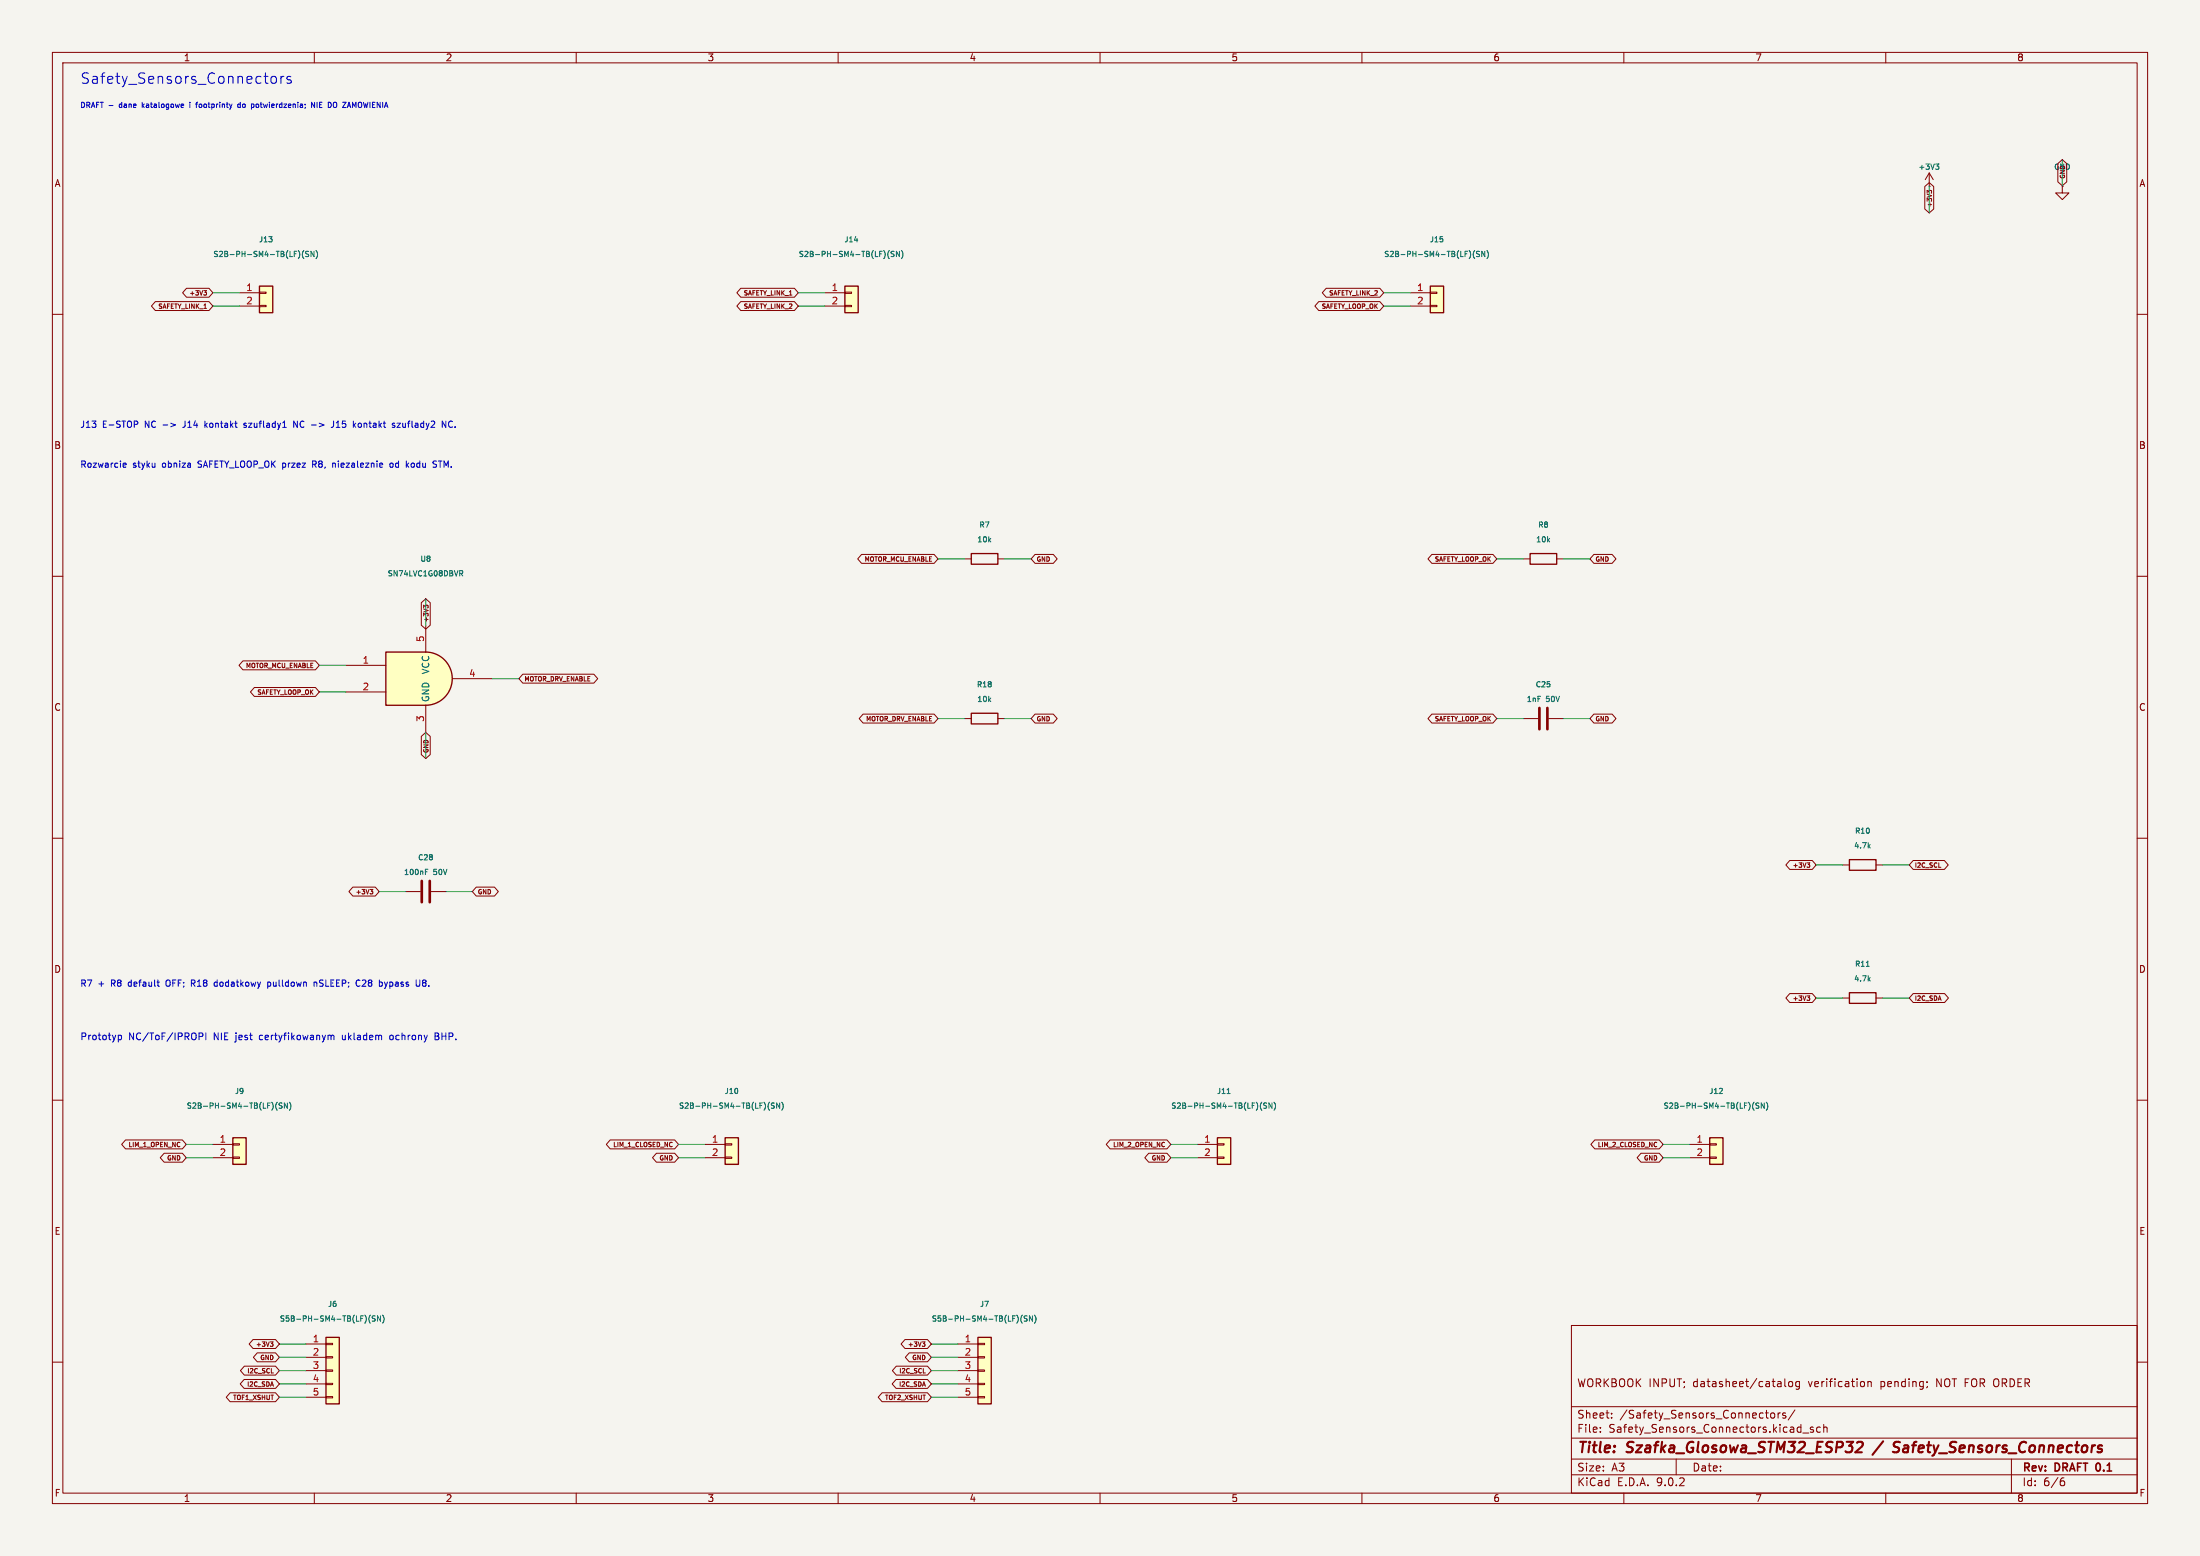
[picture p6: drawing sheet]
(kicad_sch
 (version 20250114)
 (generator eeschema)
 (generator_version "9.0")
 (paper "A3")
 (title_block (title "Szafka_Glosowa_STM32_ESP32 / Safety_Sensors_Connectors") (rev "DRAFT 0.1") (comment 1 "WORKBOOK INPUT; datasheet/catalog verification pending; NOT FOR ORDER"))
 (lib_symbols (symbol "Szafka:+3V3" (power) (pin_numbers (hide yes)) (pin_names (offset 0) (hide yes)) (exclude_from_sim no) (in_bom yes) (on_board yes) (property "Reference" "#PWR" (at 0 -3.81 0) (effects (font (size 1.27 1.27)) (hide yes))) (property "Value" "+3V3" (at 0 3.556 0) (effects (font (size 1.27 1.27)))) (property "Footprint" "" (at 0 0 0) (effects (font (size 1.27 1.27)) (hide yes))) (property "Datasheet" "" (at 0 0 0) (effects (font (size 1.27 1.27)) (hide yes))) (property "Description" "Power symbol creates a global label with name \"+3V3\"" (at 0 0 0) (effects (font (size 1.27 1.27)) (hide yes))) (property "ki_keywords" "global power" (at 0 0 0) (effects (font (size 1.27 1.27)) (hide yes))) (symbol "+3V3_0_1" (polyline (pts (xy -0.762 1.27) (xy 0 2.54)) (stroke (width 0) (type default)) (fill (type none))) (polyline (pts (xy 0 2.54) (xy 0.762 1.27)) (stroke (width 0) (type default)) (fill (type none))) (polyline (pts (xy 0 0) (xy 0 2.54)) (stroke (width 0) (type default)) (fill (type none)))) (symbol "+3V3_1_1" (pin power_in line (at 0 0 90) (length 0) (name "~" (effects (font (size 1.27 1.27)))) (number "1" (effects (font (size 1.27 1.27)))))) (embedded_fonts no)) (symbol "Szafka:74LVC1G08" (exclude_from_sim no) (in_bom yes) (on_board yes) (property "Reference" "U" (at -5.08 7.62 0) (effects (font (size 1.27 1.27)))) (property "Value" "74LVC1G08" (at 7.62 -7.62 0) (effects (font (size 1.27 1.27)))) (property "Footprint" "" (at 0 0 0) (effects (font (size 1.27 1.27)) (hide yes))) (property "Datasheet" "https://www.ti.com/lit/ds/symlink/sn74lvc1g08.pdf" (at 0 0 0) (effects (font (size 1.27 1.27)) (hide yes))) (property "Description" "Single AND Gate, Low-Voltage CMOS" (at 0 0 0) (effects (font (size 1.27 1.27)) (hide yes))) (property "ki_keywords" "Single Gate AND LVC CMOS" (at 0 0 0) (effects (font (size 1.27 1.27)) (hide yes))) (property "ki_fp_filters" "SOT?23* Texas?R-PDSO-G5?DCK* Texas?R-PDSO-N5?DRL* Texas?X2SON*0.8x0.8mm*P0.48mm*" (at 0 0 0) (effects (font (size 1.27 1.27)) (hide yes))) (symbol "74LVC1G08_0_1" (arc (start 0 5.08) (mid 5.0579 0) (end 0 -5.08) (stroke (width 0.254) (type default)) (fill (type background))) (polyline (pts (xy 0 -5.08) (xy -7.62 -5.08) (xy -7.62 5.08) (xy 0 5.08)) (stroke (width 0.254) (type default)) (fill (type background)))) (symbol "74LVC1G08_1_1" (pin input line (at -15.24 2.54 0) (length 7.62) (name "~" (effects (font (size 1.27 1.27)))) (number "1" (effects (font (size 1.27 1.27))))) (pin input line (at -15.24 -2.54 0) (length 7.62) (name "~" (effects (font (size 1.27 1.27)))) (number "2" (effects (font (size 1.27 1.27))))) (pin power_in line (at 0 10.16 270) (length 5.08) (name "VCC" (effects (font (size 1.27 1.27)))) (number "5" (effects (font (size 1.27 1.27))))) (pin power_in line (at 0 -10.16 90) (length 5.08) (name "GND" (effects (font (size 1.27 1.27)))) (number "3" (effects (font (size 1.27 1.27))))) (pin output line (at 12.7 0 180) (length 7.62) (name "~" (effects (font (size 1.27 1.27)))) (number "4" (effects (font (size 1.27 1.27)))))) (embedded_fonts no)) (symbol "Szafka:C" (pin_numbers (hide yes)) (pin_names (offset 0.254)) (exclude_from_sim no) (in_bom yes) (on_board yes) (property "Reference" "C" (at 0.635 2.54 0) (effects (font (size 1.27 1.27)) (justify left))) (property "Value" "C" (at 0.635 -2.54 0) (effects (font (size 1.27 1.27)) (justify left))) (property "Footprint" "" (at 0.9652 -3.81 0) (effects (font (size 1.27 1.27)) (hide yes))) (property "Datasheet" "~" (at 0 0 0) (effects (font (size 1.27 1.27)) (hide yes))) (property "Description" "Unpolarized capacitor" (at 0 0 0) (effects (font (size 1.27 1.27)) (hide yes))) (property "ki_keywords" "cap capacitor" (at 0 0 0) (effects (font (size 1.27 1.27)) (hide yes))) (property "ki_fp_filters" "C_*" (at 0 0 0) (effects (font (size 1.27 1.27)) (hide yes))) (symbol "C_0_1" (polyline (pts (xy -2.032 0.762) (xy 2.032 0.762)) (stroke (width 0.508) (type default)) (fill (type none))) (polyline (pts (xy -2.032 -0.762) (xy 2.032 -0.762)) (stroke (width 0.508) (type default)) (fill (type none)))) (symbol "C_1_1" (pin passive line (at 0 3.81 270) (length 2.794) (name "~" (effects (font (size 1.27 1.27)))) (number "1" (effects (font (size 1.27 1.27))))) (pin passive line (at 0 -3.81 90) (length 2.794) (name "~" (effects (font (size 1.27 1.27)))) (number "2" (effects (font (size 1.27 1.27)))))) (embedded_fonts no)) (symbol "Szafka:Conn_01x02" (pin_names (offset 1.016) (hide yes)) (exclude_from_sim no) (in_bom yes) (on_board yes) (property "Reference" "J" (at 0 2.54 0) (effects (font (size 1.27 1.27)))) (property "Value" "Conn_01x02" (at 0 -5.08 0) (effects (font (size 1.27 1.27)))) (property "Footprint" "" (at 0 0 0) (effects (font (size 1.27 1.27)) (hide yes))) (property "Datasheet" "~" (at 0 0 0) (effects (font (size 1.27 1.27)) (hide yes))) (property "Description" "Generic connector, single row, 01x02, script generated (kicad-library-utils/schlib/autogen/connector/)" (at 0 0 0) (effects (font (size 1.27 1.27)) (hide yes))) (property "ki_keywords" "connector" (at 0 0 0) (effects (font (size 1.27 1.27)) (hide yes))) (property "ki_fp_filters" "Connector*:*_1x??_*" (at 0 0 0) (effects (font (size 1.27 1.27)) (hide yes))) (symbol "Conn_01x02_1_1" (rectangle (start -1.27 1.27) (end 1.27 -3.81) (stroke (width 0.254) (type default)) (fill (type background))) (rectangle (start -1.27 0.127) (end 0 -0.127) (stroke (width 0.1524) (type default)) (fill (type none))) (rectangle (start -1.27 -2.413) (end 0 -2.667) (stroke (width 0.1524) (type default)) (fill (type none))) (pin passive line (at -5.08 0 0) (length 3.81) (name "Pin_1" (effects (font (size 1.27 1.27)))) (number "1" (effects (font (size 1.27 1.27))))) (pin passive line (at -5.08 -2.54 0) (length 3.81) (name "Pin_2" (effects (font (size 1.27 1.27)))) (number "2" (effects (font (size 1.27 1.27)))))) (embedded_fonts no)) (symbol "Szafka:Conn_01x05" (pin_names (offset 1.016) (hide yes)) (exclude_from_sim no) (in_bom yes) (on_board yes) (property "Reference" "J" (at 0 7.62 0) (effects (font (size 1.27 1.27)))) (property "Value" "Conn_01x05" (at 0 -7.62 0) (effects (font (size 1.27 1.27)))) (property "Footprint" "" (at 0 0 0) (effects (font (size 1.27 1.27)) (hide yes))) (property "Datasheet" "~" (at 0 0 0) (effects (font (size 1.27 1.27)) (hide yes))) (property "Description" "Generic connector, single row, 01x05, script generated (kicad-library-utils/schlib/autogen/connector/)" (at 0 0 0) (effects (font (size 1.27 1.27)) (hide yes))) (property "ki_keywords" "connector" (at 0 0 0) (effects (font (size 1.27 1.27)) (hide yes))) (property "ki_fp_filters" "Connector*:*_1x??_*" (at 0 0 0) (effects (font (size 1.27 1.27)) (hide yes))) (symbol "Conn_01x05_1_1" (rectangle (start -1.27 6.35) (end 1.27 -6.35) (stroke (width 0.254) (type default)) (fill (type background))) (rectangle (start -1.27 5.207) (end 0 4.953) (stroke (width 0.1524) (type default)) (fill (type none))) (rectangle (start -1.27 2.667) (end 0 2.413) (stroke (width 0.1524) (type default)) (fill (type none))) (rectangle (start -1.27 0.127) (end 0 -0.127) (stroke (width 0.1524) (type default)) (fill (type none))) (rectangle (start -1.27 -2.413) (end 0 -2.667) (stroke (width 0.1524) (type default)) (fill (type none))) (rectangle (start -1.27 -4.953) (end 0 -5.207) (stroke (width 0.1524) (type default)) (fill (type none))) (pin passive line (at -5.08 5.08 0) (length 3.81) (name "Pin_1" (effects (font (size 1.27 1.27)))) (number "1" (effects (font (size 1.27 1.27))))) (pin passive line (at -5.08 2.54 0) (length 3.81) (name "Pin_2" (effects (font (size 1.27 1.27)))) (number "2" (effects (font (size 1.27 1.27))))) (pin passive line (at -5.08 0 0) (length 3.81) (name "Pin_3" (effects (font (size 1.27 1.27)))) (number "3" (effects (font (size 1.27 1.27))))) (pin passive line (at -5.08 -2.54 0) (length 3.81) (name "Pin_4" (effects (font (size 1.27 1.27)))) (number "4" (effects (font (size 1.27 1.27))))) (pin passive line (at -5.08 -5.08 0) (length 3.81) (name "Pin_5" (effects (font (size 1.27 1.27)))) (number "5" (effects (font (size 1.27 1.27)))))) (embedded_fonts no)) (symbol "Szafka:GND" (power) (pin_numbers (hide yes)) (pin_names (offset 0) (hide yes)) (exclude_from_sim no) (in_bom yes) (on_board yes) (property "Reference" "#PWR" (at 0 -6.35 0) (effects (font (size 1.27 1.27)) (hide yes))) (property "Value" "GND" (at 0 -3.81 0) (effects (font (size 1.27 1.27)))) (property "Footprint" "" (at 0 0 0) (effects (font (size 1.27 1.27)) (hide yes))) (property "Datasheet" "" (at 0 0 0) (effects (font (size 1.27 1.27)) (hide yes))) (property "Description" "Power symbol creates a global label with name \"GND\" , ground" (at 0 0 0) (effects (font (size 1.27 1.27)) (hide yes))) (property "ki_keywords" "global power" (at 0 0 0) (effects (font (size 1.27 1.27)) (hide yes))) (symbol "GND_0_1" (polyline (pts (xy 0 0) (xy 0 -1.27) (xy 1.27 -1.27) (xy 0 -2.54) (xy -1.27 -1.27) (xy 0 -1.27)) (stroke (width 0) (type default)) (fill (type none)))) (symbol "GND_1_1" (pin power_in line (at 0 0 270) (length 0) (name "~" (effects (font (size 1.27 1.27)))) (number "1" (effects (font (size 1.27 1.27)))))) (embedded_fonts no)) (symbol "Szafka:R" (pin_numbers (hide yes)) (pin_names (offset 0)) (exclude_from_sim no) (in_bom yes) (on_board yes) (property "Reference" "R" (at 2.032 0 90) (effects (font (size 1.27 1.27)))) (property "Value" "R" (at 0 0 90) (effects (font (size 1.27 1.27)))) (property "Footprint" "" (at -1.778 0 90) (effects (font (size 1.27 1.27)) (hide yes))) (property "Datasheet" "~" (at 0 0 0) (effects (font (size 1.27 1.27)) (hide yes))) (property "Description" "Resistor" (at 0 0 0) (effects (font (size 1.27 1.27)) (hide yes))) (property "ki_keywords" "R res resistor" (at 0 0 0) (effects (font (size 1.27 1.27)) (hide yes))) (property "ki_fp_filters" "R_*" (at 0 0 0) (effects (font (size 1.27 1.27)) (hide yes))) (symbol "R_0_1" (rectangle (start -1.016 -2.54) (end 1.016 2.54) (stroke (width 0.254) (type default)) (fill (type none)))) (symbol "R_1_1" (pin passive line (at 0 3.81 270) (length 1.27) (name "~" (effects (font (size 1.27 1.27)))) (number "1" (effects (font (size 1.27 1.27))))) (pin passive line (at 0 -3.81 90) (length 1.27) (name "~" (effects (font (size 1.27 1.27)))) (number "2" (effects (font (size 1.27 1.27)))))) (embedded_fonts no)))
 (text "Safety_Sensors_Connectors" (at 15.24 15.24 0) (effects (font (size 2 2)) (justify left)))
 (text "DRAFT - dane katalogowe i footprinty do potwierdzenia; NIE DO ZAMOWIENIA" (at 15.24 20.32 0) (effects (font (size 1 1)) (justify left)))
 (symbol (lib_id "Szafka:Conn_01x02") (at 50.8 55.88 0) (unit 1) (in_bom yes) (on_board yes) (dnp no) (property "Reference" "J13" (at 50.8 45.720000000000006 0) (effects (font (size 1 1)))) (property "Value" "S2B-PH-SM4-TB(LF)(SN)" (at 50.8 48.52 0) (effects (font (size 1.016 1.016)))) (property "Footprint" "Connector_JST:JST_PH_S2B-PH-SM4-TB_1x02-1MP_P2.00mm_Horizontal" (at 50.8 55.88 0) (effects (font (size 1 1)) (hide yes))) (property "Datasheet" "~" (at 50.8 55.88 0) (effects (font (size 1 1)) (hide yes))) (property "LCSC" "C295747" (at 50.8 55.88 0) (effects (font (size 1 1)) (hide yes))) (property "MPN" "S2B-PH-SM4-TB(LF)(SN)" (at 50.8 55.88 0) (effects (font (size 1 1)) (hide yes))) (property "Catalog_Status" "FROM_WORKBOOK_NOT_INDEPENDENTLY_VERIFIED" (at 50.8 55.88 0) (effects (font (size 1 1)) (hide yes))) (property "Footprint_Status" "LIBRARY_CANDIDATE_PENDING_DATASHEET" (at 50.8 55.88 0) (effects (font (size 1 1)) (hide yes))) (property "Design_Note" "J9..J12 krańcówki NC do GND; J13 E-STOP NC, J14 bumper górny NC, J15 dolny NC w łańcuchu" (at 50.8 55.88 0) (effects (font (size 1 1)) (hide yes))) (pin "1") (pin "2"))
 (wire (pts (xy 45.72 55.88) (xy 40.64 55.88)) (stroke (width 0) (type default)))
 (global_label "+3V3" (shape bidirectional) (at 40.64 55.88 180) (effects (font (size 0.85 0.85)) (justify right)) (property "Intersheetrefs" "${INTERSHEET_REFS}" (at 40.64 55.88 0) (effects (font (size 1 1)) (hide yes))))
 (wire (pts (xy 45.72 58.42) (xy 40.64 58.42)) (stroke (width 0) (type default)))
 (global_label "SAFETY_LINK_1" (shape bidirectional) (at 40.64 58.42 180) (effects (font (size 0.85 0.85)) (justify right)) (property "Intersheetrefs" "${INTERSHEET_REFS}" (at 40.64 58.42 0) (effects (font (size 1 1)) (hide yes))))
 (symbol (lib_id "Szafka:Conn_01x02") (at 162.56 55.88 0) (unit 1) (in_bom yes) (on_board yes) (dnp no) (property "Reference" "J14" (at 162.56 45.720000000000006 0) (effects (font (size 1 1)))) (property "Value" "S2B-PH-SM4-TB(LF)(SN)" (at 162.56 48.52 0) (effects (font (size 1.016 1.016)))) (property "Footprint" "Connector_JST:JST_PH_S2B-PH-SM4-TB_1x02-1MP_P2.00mm_Horizontal" (at 162.56 55.88 0) (effects (font (size 1 1)) (hide yes))) (property "Datasheet" "~" (at 162.56 55.88 0) (effects (font (size 1 1)) (hide yes))) (property "LCSC" "C295747" (at 162.56 55.88 0) (effects (font (size 1 1)) (hide yes))) (property "MPN" "S2B-PH-SM4-TB(LF)(SN)" (at 162.56 55.88 0) (effects (font (size 1 1)) (hide yes))) (property "Catalog_Status" "FROM_WORKBOOK_NOT_INDEPENDENTLY_VERIFIED" (at 162.56 55.88 0) (effects (font (size 1 1)) (hide yes))) (property "Footprint_Status" "LIBRARY_CANDIDATE_PENDING_DATASHEET" (at 162.56 55.88 0) (effects (font (size 1 1)) (hide yes))) (property "Design_Note" "J9..J12 krańcówki NC do GND; J13 E-STOP NC, J14 bumper górny NC, J15 dolny NC w łańcuchu" (at 162.56 55.88 0) (effects (font (size 1 1)) (hide yes))) (pin "1") (pin "2"))
 (wire (pts (xy 157.48 55.88) (xy 152.4 55.88)) (stroke (width 0) (type default)))
 (global_label "SAFETY_LINK_1" (shape bidirectional) (at 152.4 55.88 180) (effects (font (size 0.85 0.85)) (justify right)) (property "Intersheetrefs" "${INTERSHEET_REFS}" (at 152.4 55.88 0) (effects (font (size 1 1)) (hide yes))))
 (wire (pts (xy 157.48 58.42) (xy 152.4 58.42)) (stroke (width 0) (type default)))
 (global_label "SAFETY_LINK_2" (shape bidirectional) (at 152.4 58.42 180) (effects (font (size 0.85 0.85)) (justify right)) (property "Intersheetrefs" "${INTERSHEET_REFS}" (at 152.4 58.42 0) (effects (font (size 1 1)) (hide yes))))
 (symbol (lib_id "Szafka:Conn_01x02") (at 274.32 55.88 0) (unit 1) (in_bom yes) (on_board yes) (dnp no) (property "Reference" "J15" (at 274.32 45.720000000000006 0) (effects (font (size 1 1)))) (property "Value" "S2B-PH-SM4-TB(LF)(SN)" (at 274.32 48.52 0) (effects (font (size 1.016 1.016)))) (property "Footprint" "Connector_JST:JST_PH_S2B-PH-SM4-TB_1x02-1MP_P2.00mm_Horizontal" (at 274.32 55.88 0) (effects (font (size 1 1)) (hide yes))) (property "Datasheet" "~" (at 274.32 55.88 0) (effects (font (size 1 1)) (hide yes))) (property "LCSC" "C295747" (at 274.32 55.88 0) (effects (font (size 1 1)) (hide yes))) (property "MPN" "S2B-PH-SM4-TB(LF)(SN)" (at 274.32 55.88 0) (effects (font (size 1 1)) (hide yes))) (property "Catalog_Status" "FROM_WORKBOOK_NOT_INDEPENDENTLY_VERIFIED" (at 274.32 55.88 0) (effects (font (size 1 1)) (hide yes))) (property "Footprint_Status" "LIBRARY_CANDIDATE_PENDING_DATASHEET" (at 274.32 55.88 0) (effects (font (size 1 1)) (hide yes))) (property "Design_Note" "J9..J12 krańcówki NC do GND; J13 E-STOP NC, J14 bumper górny NC, J15 dolny NC w łańcuchu" (at 274.32 55.88 0) (effects (font (size 1 1)) (hide yes))) (pin "1") (pin "2"))
 (wire (pts (xy 269.24 55.88) (xy 264.16 55.88)) (stroke (width 0) (type default)))
 (global_label "SAFETY_LINK_2" (shape bidirectional) (at 264.16 55.88 180) (effects (font (size 0.85 0.85)) (justify right)) (property "Intersheetrefs" "${INTERSHEET_REFS}" (at 264.16 55.88 0) (effects (font (size 1 1)) (hide yes))))
 (wire (pts (xy 269.24 58.42) (xy 264.16 58.42)) (stroke (width 0) (type default)))
 (global_label "SAFETY_LOOP_OK" (shape bidirectional) (at 264.16 58.42 180) (effects (font (size 0.85 0.85)) (justify right)) (property "Intersheetrefs" "${INTERSHEET_REFS}" (at 264.16 58.42 0) (effects (font (size 1 1)) (hide yes))))
 (text "J13 E-STOP NC -> J14 kontakt szuflady1 NC -> J15 kontakt szuflady2 NC." (at 15.24 81.28 0) (effects (font (size 1.2 1.2)) (justify left)))
 (text "Rozwarcie styku obniza SAFETY_LOOP_OK przez R8, niezaleznie od kodu STM." (at 15.24 88.9 0) (effects (font (size 1.2 1.2)) (justify left)))
 (symbol (lib_id "Szafka:74LVC1G08") (at 81.28 129.54 0) (unit 1) (in_bom yes) (on_board yes) (dnp no) (property "Reference" "U8" (at 81.28 106.67999999999999 0) (effects (font (size 1 1)))) (property "Value" "SN74LVC1G08DBVR" (at 81.28 109.47999999999999 0) (effects (font (size 1.016 1.016)))) (property "Footprint" "Package_TO_SOT_SMD:SOT-23-5" (at 81.28 129.54 0) (effects (font (size 1 1)) (hide yes))) (property "Datasheet" "https://www.ti.com/lit/ds/symlink/sn74lvc1g08.pdf" (at 81.28 129.54 0) (effects (font (size 1 1)) (hide yes))) (property "LCSC" "C7666" (at 81.28 129.54 0) (effects (font (size 1 1)) (hide yes))) (property "MPN" "SN74LVC1G08DBVR" (at 81.28 129.54 0) (effects (font (size 1 1)) (hide yes))) (property "Catalog_Status" "FROM_WORKBOOK_NOT_INDEPENDENTLY_VERIFIED" (at 81.28 129.54 0) (effects (font (size 1 1)) (hide yes))) (property "Footprint_Status" "LIBRARY_CANDIDATE_PENDING_DATASHEET" (at 81.28 129.54 0) (effects (font (size 1 1)) (hide yes))) (property "Design_Note" "Sprzetowe odciecie driverow przy przerwanym NC loop; NIE jest certyfikowane" (at 81.28 129.54 0) (effects (font (size 1 1)) (hide yes))) (pin "1") (pin "2") (pin "5") (pin "3") (pin "4"))
 (wire (pts (xy 66.04 127.0) (xy 60.96 127.0)) (stroke (width 0) (type default)))
 (global_label "MOTOR_MCU_ENABLE" (shape bidirectional) (at 60.96 127.0 180) (effects (font (size 0.85 0.85)) (justify right)) (property "Intersheetrefs" "${INTERSHEET_REFS}" (at 60.96 127.0 0) (effects (font (size 1 1)) (hide yes))))
 (wire (pts (xy 66.04 132.08) (xy 60.96 132.08)) (stroke (width 0) (type default)))
 (global_label "SAFETY_LOOP_OK" (shape bidirectional) (at 60.96 132.08 180) (effects (font (size 0.85 0.85)) (justify right)) (property "Intersheetrefs" "${INTERSHEET_REFS}" (at 60.96 132.08 0) (effects (font (size 1 1)) (hide yes))))
 (wire (pts (xy 81.28 119.38) (xy 81.28 114.3)) (stroke (width 0) (type default)))
 (global_label "+3V3" (shape bidirectional) (at 81.28 114.3 270) (effects (font (size 0.85 0.85)) (justify right)) (property "Intersheetrefs" "${INTERSHEET_REFS}" (at 81.28 114.3 0) (effects (font (size 1 1)) (hide yes))))
 (wire (pts (xy 81.28 139.7) (xy 81.28 144.78)) (stroke (width 0) (type default)))
 (global_label "GND" (shape bidirectional) (at 81.28 144.78 90) (effects (font (size 0.85 0.85)) (justify left)) (property "Intersheetrefs" "${INTERSHEET_REFS}" (at 81.28 144.78 0) (effects (font (size 1 1)) (hide yes))))
 (wire (pts (xy 93.98 129.54) (xy 99.06 129.54)) (stroke (width 0) (type default)))
 (global_label "MOTOR_DRV_ENABLE" (shape bidirectional) (at 99.06 129.54 0) (effects (font (size 0.85 0.85)) (justify left)) (property "Intersheetrefs" "${INTERSHEET_REFS}" (at 99.06 129.54 0) (effects (font (size 1 1)) (hide yes))))
 (symbol (lib_id "Szafka:R") (at 187.96 106.68 90) (unit 1) (in_bom yes) (on_board yes) (dnp no) (property "Reference" "R7" (at 187.96 100.18 90) (effects (font (size 1 1)))) (property "Value" "10k" (at 187.96 102.98 90) (effects (font (size 1.016 1.016)))) (property "Footprint" "Resistor_SMD:R_0603_1608Metric" (at 187.96 106.68 0) (effects (font (size 1 1)) (hide yes))) (property "Datasheet" "~" (at 187.96 106.68 0) (effects (font (size 1 1)) (hide yes))) (property "LCSC" "C98220" (at 187.96 106.68 0) (effects (font (size 1 1)) (hide yes))) (property "MPN" "RC0603FR-0710KL" (at 187.96 106.68 0) (effects (font (size 1 1)) (hide yes))) (property "Catalog_Status" "FROM_WORKBOOK_NOT_INDEPENDENTLY_VERIFIED" (at 187.96 106.68 0) (effects (font (size 1 1)) (hide yes))) (property "Footprint_Status" "LIBRARY_CANDIDATE_PENDING_DATASHEET" (at 187.96 106.68 0) (effects (font (size 1 1)) (hide yes))) (property "Design_Note" "Uważać: R14/R15 VREF dzielnik DÓŁ -> GND; reszta wg schematu" (at 187.96 106.68 0) (effects (font (size 1 1)) (hide yes))) (pin "1") (pin "2"))
 (wire (pts (xy 184.15 106.68) (xy 179.07 106.68)) (stroke (width 0) (type default)))
 (global_label "MOTOR_MCU_ENABLE" (shape bidirectional) (at 179.07 106.68 180) (effects (font (size 0.85 0.85)) (justify right)) (property "Intersheetrefs" "${INTERSHEET_REFS}" (at 179.07 106.68 0) (effects (font (size 1 1)) (hide yes))))
 (wire (pts (xy 191.77 106.68) (xy 196.85 106.68)) (stroke (width 0) (type default)))
 (global_label "GND" (shape bidirectional) (at 196.85 106.68 0) (effects (font (size 0.85 0.85)) (justify left)) (property "Intersheetrefs" "${INTERSHEET_REFS}" (at 196.85 106.68 0) (effects (font (size 1 1)) (hide yes))))
 (symbol (lib_id "Szafka:R") (at 294.64 106.68 90) (unit 1) (in_bom yes) (on_board yes) (dnp no) (property "Reference" "R8" (at 294.64 100.18 90) (effects (font (size 1 1)))) (property "Value" "10k" (at 294.64 102.98 90) (effects (font (size 1.016 1.016)))) (property "Footprint" "Resistor_SMD:R_0603_1608Metric" (at 294.64 106.68 0) (effects (font (size 1 1)) (hide yes))) (property "Datasheet" "~" (at 294.64 106.68 0) (effects (font (size 1 1)) (hide yes))) (property "LCSC" "C98220" (at 294.64 106.68 0) (effects (font (size 1 1)) (hide yes))) (property "MPN" "RC0603FR-0710KL" (at 294.64 106.68 0) (effects (font (size 1 1)) (hide yes))) (property "Catalog_Status" "FROM_WORKBOOK_NOT_INDEPENDENTLY_VERIFIED" (at 294.64 106.68 0) (effects (font (size 1 1)) (hide yes))) (property "Footprint_Status" "LIBRARY_CANDIDATE_PENDING_DATASHEET" (at 294.64 106.68 0) (effects (font (size 1 1)) (hide yes))) (property "Design_Note" "Uważać: R14/R15 VREF dzielnik DÓŁ -> GND; reszta wg schematu" (at 294.64 106.68 0) (effects (font (size 1 1)) (hide yes))) (pin "1") (pin "2"))
 (wire (pts (xy 290.83 106.68) (xy 285.75 106.68)) (stroke (width 0) (type default)))
 (global_label "SAFETY_LOOP_OK" (shape bidirectional) (at 285.75 106.68 180) (effects (font (size 0.85 0.85)) (justify right)) (property "Intersheetrefs" "${INTERSHEET_REFS}" (at 285.75 106.68 0) (effects (font (size 1 1)) (hide yes))))
 (wire (pts (xy 298.45 106.68) (xy 303.53 106.68)) (stroke (width 0) (type default)))
 (global_label "GND" (shape bidirectional) (at 303.53 106.68 0) (effects (font (size 0.85 0.85)) (justify left)) (property "Intersheetrefs" "${INTERSHEET_REFS}" (at 303.53 106.68 0) (effects (font (size 1 1)) (hide yes))))
 (symbol (lib_id "Szafka:R") (at 187.96 137.16 90) (unit 1) (in_bom yes) (on_board yes) (dnp no) (property "Reference" "R18" (at 187.96 130.66 90) (effects (font (size 1 1)))) (property "Value" "10k" (at 187.96 133.46 90) (effects (font (size 1.016 1.016)))) (property "Footprint" "Resistor_SMD:R_0603_1608Metric" (at 187.96 137.16 0) (effects (font (size 1 1)) (hide yes))) (property "Datasheet" "~" (at 187.96 137.16 0) (effects (font (size 1 1)) (hide yes))) (property "LCSC" "C98220" (at 187.96 137.16 0) (effects (font (size 1 1)) (hide yes))) (property "MPN" "RC0603FR-0710KL" (at 187.96 137.16 0) (effects (font (size 1 1)) (hide yes))) (property "Catalog_Status" "FROM_WORKBOOK_NOT_INDEPENDENTLY_VERIFIED" (at 187.96 137.16 0) (effects (font (size 1 1)) (hide yes))) (property "Footprint_Status" "LIBRARY_CANDIDATE_PENDING_DATASHEET" (at 187.96 137.16 0) (effects (font (size 1 1)) (hide yes))) (property "Design_Note" "Added explicit 10k nSLEEP pulldown; must check AND output loading" (at 187.96 137.16 0) (effects (font (size 1 1)) (hide yes))) (pin "1") (pin "2"))
 (wire (pts (xy 184.15 137.16) (xy 179.07 137.16)) (stroke (width 0) (type default)))
 (global_label "MOTOR_DRV_ENABLE" (shape bidirectional) (at 179.07 137.16 180) (effects (font (size 0.85 0.85)) (justify right)) (property "Intersheetrefs" "${INTERSHEET_REFS}" (at 179.07 137.16 0) (effects (font (size 1 1)) (hide yes))))
 (wire (pts (xy 191.77 137.16) (xy 196.85 137.16)) (stroke (width 0) (type default)))
 (global_label "GND" (shape bidirectional) (at 196.85 137.16 0) (effects (font (size 0.85 0.85)) (justify left)) (property "Intersheetrefs" "${INTERSHEET_REFS}" (at 196.85 137.16 0) (effects (font (size 1 1)) (hide yes))))
 (symbol (lib_id "Szafka:C") (at 294.64 137.16 90) (unit 1) (in_bom yes) (on_board yes) (dnp no) (property "Reference" "C25" (at 294.64 130.66 90) (effects (font (size 1 1)))) (property "Value" "1nF 50V" (at 294.64 133.46 90) (effects (font (size 1.016 1.016)))) (property "Footprint" "Capacitor_SMD:C_0603_1608Metric" (at 294.64 137.16 0) (effects (font (size 1 1)) (hide yes))) (property "Datasheet" "~" (at 294.64 137.16 0) (effects (font (size 1 1)) (hide yes))) (property "LCSC" "C5375733" (at 294.64 137.16 0) (effects (font (size 1 1)) (hide yes))) (property "MPN" "TCC0603X7R102M500CTS" (at 294.64 137.16 0) (effects (font (size 1 1)) (hide yes))) (property "Catalog_Status" "FROM_WORKBOOK_NOT_INDEPENDENTLY_VERIFIED" (at 294.64 137.16 0) (effects (font (size 1 1)) (hide yes))) (property "Footprint_Status" "LIBRARY_CANDIDATE_PENDING_DATASHEET" (at 294.64 137.16 0) (effects (font (size 1 1)) (hide yes))) (property "Design_Note" "Na wejsciach o dłuzszych przewodach przewidziec filtrację i ESD; ocena testowa" (at 294.64 137.16 0) (effects (font (size 1 1)) (hide yes))) (pin "1") (pin "2"))
 (wire (pts (xy 290.83 137.16) (xy 285.75 137.16)) (stroke (width 0) (type default)))
 (global_label "SAFETY_LOOP_OK" (shape bidirectional) (at 285.75 137.16 180) (effects (font (size 0.85 0.85)) (justify right)) (property "Intersheetrefs" "${INTERSHEET_REFS}" (at 285.75 137.16 0) (effects (font (size 1 1)) (hide yes))))
 (wire (pts (xy 298.45 137.16) (xy 303.53 137.16)) (stroke (width 0) (type default)))
 (global_label "GND" (shape bidirectional) (at 303.53 137.16 0) (effects (font (size 0.85 0.85)) (justify left)) (property "Intersheetrefs" "${INTERSHEET_REFS}" (at 303.53 137.16 0) (effects (font (size 1 1)) (hide yes))))
 (symbol (lib_id "Szafka:C") (at 81.28 170.18 90) (unit 1) (in_bom yes) (on_board yes) (dnp no) (property "Reference" "C28" (at 81.28 163.68 90) (effects (font (size 1 1)))) (property "Value" "100nF 50V" (at 81.28 166.48000000000002 90) (effects (font (size 1.016 1.016)))) (property "Footprint" "Capacitor_SMD:C_0603_1608Metric" (at 81.28 170.18 0) (effects (font (size 1 1)) (hide yes))) (property "Datasheet" "~" (at 81.28 170.18 0) (effects (font (size 1 1)) (hide yes))) (property "LCSC" "C14663" (at 81.28 170.18 0) (effects (font (size 1 1)) (hide yes))) (property "MPN" "CC0603KRX7R9BB104" (at 81.28 170.18 0) (effects (font (size 1 1)) (hide yes))) (property "Catalog_Status" "FROM_WORKBOOK_NOT_INDEPENDENTLY_VERIFIED" (at 81.28 170.18 0) (effects (font (size 1 1)) (hide yes))) (property "Footprint_Status" "LIBRARY_CANDIDATE_PENDING_DATASHEET" (at 81.28 170.18 0) (effects (font (size 1 1)) (hide yes))) (property "Design_Note" "Added 100nF local bypass for U8 AND gate" (at 81.28 170.18 0) (effects (font (size 1 1)) (hide yes))) (pin "1") (pin "2"))
 (wire (pts (xy 77.47 170.18) (xy 72.39 170.18)) (stroke (width 0) (type default)))
 (global_label "+3V3" (shape bidirectional) (at 72.39 170.18 180) (effects (font (size 0.85 0.85)) (justify right)) (property "Intersheetrefs" "${INTERSHEET_REFS}" (at 72.39 170.18 0) (effects (font (size 1 1)) (hide yes))))
 (wire (pts (xy 85.09 170.18) (xy 90.17 170.18)) (stroke (width 0) (type default)))
 (global_label "GND" (shape bidirectional) (at 90.17 170.18 0) (effects (font (size 0.85 0.85)) (justify left)) (property "Intersheetrefs" "${INTERSHEET_REFS}" (at 90.17 170.18 0) (effects (font (size 1 1)) (hide yes))))
 (text "R7 + R8 default OFF; R18 dodatkowy pulldown nSLEEP; C28 bypass U8." (at 15.24 187.96 0) (effects (font (size 1.2 1.2)) (justify left)))
 (symbol (lib_id "Szafka:Conn_01x02") (at 45.72 218.44 0) (unit 1) (in_bom yes) (on_board yes) (dnp no) (property "Reference" "J9" (at 45.72 208.28 0) (effects (font (size 1 1)))) (property "Value" "S2B-PH-SM4-TB(LF)(SN)" (at 45.72 211.08 0) (effects (font (size 1.016 1.016)))) (property "Footprint" "Connector_JST:JST_PH_S2B-PH-SM4-TB_1x02-1MP_P2.00mm_Horizontal" (at 45.72 218.44 0) (effects (font (size 1 1)) (hide yes))) (property "Datasheet" "~" (at 45.72 218.44 0) (effects (font (size 1 1)) (hide yes))) (property "LCSC" "C295747" (at 45.72 218.44 0) (effects (font (size 1 1)) (hide yes))) (property "MPN" "S2B-PH-SM4-TB(LF)(SN)" (at 45.72 218.44 0) (effects (font (size 1 1)) (hide yes))) (property "Catalog_Status" "FROM_WORKBOOK_NOT_INDEPENDENTLY_VERIFIED" (at 45.72 218.44 0) (effects (font (size 1 1)) (hide yes))) (property "Footprint_Status" "LIBRARY_CANDIDATE_PENDING_DATASHEET" (at 45.72 218.44 0) (effects (font (size 1 1)) (hide yes))) (property "Design_Note" "J9..J12 krańcówki NC do GND; J13 E-STOP NC, J14 bumper górny NC, J15 dolny NC w łańcuchu" (at 45.72 218.44 0) (effects (font (size 1 1)) (hide yes))) (pin "1") (pin "2"))
 (wire (pts (xy 40.64 218.44) (xy 35.56 218.44)) (stroke (width 0) (type default)))
 (global_label "LIM_1_OPEN_NC" (shape bidirectional) (at 35.56 218.44 180) (effects (font (size 0.85 0.85)) (justify right)) (property "Intersheetrefs" "${INTERSHEET_REFS}" (at 35.56 218.44 0) (effects (font (size 1 1)) (hide yes))))
 (wire (pts (xy 40.64 220.98) (xy 35.56 220.98)) (stroke (width 0) (type default)))
 (global_label "GND" (shape bidirectional) (at 35.56 220.98 180) (effects (font (size 0.85 0.85)) (justify right)) (property "Intersheetrefs" "${INTERSHEET_REFS}" (at 35.56 220.98 0) (effects (font (size 1 1)) (hide yes))))
 (symbol (lib_id "Szafka:Conn_01x02") (at 139.7 218.44 0) (unit 1) (in_bom yes) (on_board yes) (dnp no) (property "Reference" "J10" (at 139.7 208.28 0) (effects (font (size 1 1)))) (property "Value" "S2B-PH-SM4-TB(LF)(SN)" (at 139.7 211.08 0) (effects (font (size 1.016 1.016)))) (property "Footprint" "Connector_JST:JST_PH_S2B-PH-SM4-TB_1x02-1MP_P2.00mm_Horizontal" (at 139.7 218.44 0) (effects (font (size 1 1)) (hide yes))) (property "Datasheet" "~" (at 139.7 218.44 0) (effects (font (size 1 1)) (hide yes))) (property "LCSC" "C295747" (at 139.7 218.44 0) (effects (font (size 1 1)) (hide yes))) (property "MPN" "S2B-PH-SM4-TB(LF)(SN)" (at 139.7 218.44 0) (effects (font (size 1 1)) (hide yes))) (property "Catalog_Status" "FROM_WORKBOOK_NOT_INDEPENDENTLY_VERIFIED" (at 139.7 218.44 0) (effects (font (size 1 1)) (hide yes))) (property "Footprint_Status" "LIBRARY_CANDIDATE_PENDING_DATASHEET" (at 139.7 218.44 0) (effects (font (size 1 1)) (hide yes))) (property "Design_Note" "J9..J12 krańcówki NC do GND; J13 E-STOP NC, J14 bumper górny NC, J15 dolny NC w łańcuchu" (at 139.7 218.44 0) (effects (font (size 1 1)) (hide yes))) (pin "1") (pin "2"))
 (wire (pts (xy 134.62 218.44) (xy 129.54 218.44)) (stroke (width 0) (type default)))
 (global_label "LIM_1_CLOSED_NC" (shape bidirectional) (at 129.54 218.44 180) (effects (font (size 0.85 0.85)) (justify right)) (property "Intersheetrefs" "${INTERSHEET_REFS}" (at 129.54 218.44 0) (effects (font (size 1 1)) (hide yes))))
 (wire (pts (xy 134.62 220.98) (xy 129.54 220.98)) (stroke (width 0) (type default)))
 (global_label "GND" (shape bidirectional) (at 129.54 220.98 180) (effects (font (size 0.85 0.85)) (justify right)) (property "Intersheetrefs" "${INTERSHEET_REFS}" (at 129.54 220.98 0) (effects (font (size 1 1)) (hide yes))))
 (symbol (lib_id "Szafka:Conn_01x02") (at 233.68 218.44 0) (unit 1) (in_bom yes) (on_board yes) (dnp no) (property "Reference" "J11" (at 233.68 208.28 0) (effects (font (size 1 1)))) (property "Value" "S2B-PH-SM4-TB(LF)(SN)" (at 233.68 211.08 0) (effects (font (size 1.016 1.016)))) (property "Footprint" "Connector_JST:JST_PH_S2B-PH-SM4-TB_1x02-1MP_P2.00mm_Horizontal" (at 233.68 218.44 0) (effects (font (size 1 1)) (hide yes))) (property "Datasheet" "~" (at 233.68 218.44 0) (effects (font (size 1 1)) (hide yes))) (property "LCSC" "C295747" (at 233.68 218.44 0) (effects (font (size 1 1)) (hide yes))) (property "MPN" "S2B-PH-SM4-TB(LF)(SN)" (at 233.68 218.44 0) (effects (font (size 1 1)) (hide yes))) (property "Catalog_Status" "FROM_WORKBOOK_NOT_INDEPENDENTLY_VERIFIED" (at 233.68 218.44 0) (effects (font (size 1 1)) (hide yes))) (property "Footprint_Status" "LIBRARY_CANDIDATE_PENDING_DATASHEET" (at 233.68 218.44 0) (effects (font (size 1 1)) (hide yes))) (property "Design_Note" "J9..J12 krańcówki NC do GND; J13 E-STOP NC, J14 bumper górny NC, J15 dolny NC w łańcuchu" (at 233.68 218.44 0) (effects (font (size 1 1)) (hide yes))) (pin "1") (pin "2"))
 (wire (pts (xy 228.6 218.44) (xy 223.52 218.44)) (stroke (width 0) (type default)))
 (global_label "LIM_2_OPEN_NC" (shape bidirectional) (at 223.52 218.44 180) (effects (font (size 0.85 0.85)) (justify right)) (property "Intersheetrefs" "${INTERSHEET_REFS}" (at 223.52 218.44 0) (effects (font (size 1 1)) (hide yes))))
 (wire (pts (xy 228.6 220.98) (xy 223.52 220.98)) (stroke (width 0) (type default)))
 (global_label "GND" (shape bidirectional) (at 223.52 220.98 180) (effects (font (size 0.85 0.85)) (justify right)) (property "Intersheetrefs" "${INTERSHEET_REFS}" (at 223.52 220.98 0) (effects (font (size 1 1)) (hide yes))))
 (symbol (lib_id "Szafka:Conn_01x02") (at 327.66 218.44 0) (unit 1) (in_bom yes) (on_board yes) (dnp no) (property "Reference" "J12" (at 327.66 208.28 0) (effects (font (size 1 1)))) (property "Value" "S2B-PH-SM4-TB(LF)(SN)" (at 327.66 211.08 0) (effects (font (size 1.016 1.016)))) (property "Footprint" "Connector_JST:JST_PH_S2B-PH-SM4-TB_1x02-1MP_P2.00mm_Horizontal" (at 327.66 218.44 0) (effects (font (size 1 1)) (hide yes))) (property "Datasheet" "~" (at 327.66 218.44 0) (effects (font (size 1 1)) (hide yes))) (property "LCSC" "C295747" (at 327.66 218.44 0) (effects (font (size 1 1)) (hide yes))) (property "MPN" "S2B-PH-SM4-TB(LF)(SN)" (at 327.66 218.44 0) (effects (font (size 1 1)) (hide yes))) (property "Catalog_Status" "FROM_WORKBOOK_NOT_INDEPENDENTLY_VERIFIED" (at 327.66 218.44 0) (effects (font (size 1 1)) (hide yes))) (property "Footprint_Status" "LIBRARY_CANDIDATE_PENDING_DATASHEET" (at 327.66 218.44 0) (effects (font (size 1 1)) (hide yes))) (property "Design_Note" "J9..J12 krańcówki NC do GND; J13 E-STOP NC, J14 bumper górny NC, J15 dolny NC w łańcuchu" (at 327.66 218.44 0) (effects (font (size 1 1)) (hide yes))) (pin "1") (pin "2"))
 (wire (pts (xy 322.58 218.44) (xy 317.5 218.44)) (stroke (width 0) (type default)))
 (global_label "LIM_2_CLOSED_NC" (shape bidirectional) (at 317.5 218.44 180) (effects (font (size 0.85 0.85)) (justify right)) (property "Intersheetrefs" "${INTERSHEET_REFS}" (at 317.5 218.44 0) (effects (font (size 1 1)) (hide yes))))
 (wire (pts (xy 322.58 220.98) (xy 317.5 220.98)) (stroke (width 0) (type default)))
 (global_label "GND" (shape bidirectional) (at 317.5 220.98 180) (effects (font (size 0.85 0.85)) (justify right)) (property "Intersheetrefs" "${INTERSHEET_REFS}" (at 317.5 220.98 0) (effects (font (size 1 1)) (hide yes))))
 (symbol (lib_id "Szafka:Conn_01x05") (at 63.5 261.62 0) (unit 1) (in_bom yes) (on_board yes) (dnp no) (property "Reference" "J6" (at 63.5 248.92000000000002 0) (effects (font (size 1 1)))) (property "Value" "S5B-PH-SM4-TB(LF)(SN)" (at 63.5 251.72000000000003 0) (effects (font (size 1.016 1.016)))) (property "Footprint" "Connector_JST:JST_PH_S5B-PH-SM4-TB_1x05-1MP_P2.00mm_Horizontal" (at 63.5 261.62 0) (effects (font (size 1 1)) (hide yes))) (property "Datasheet" "~" (at 63.5 261.62 0) (effects (font (size 1 1)) (hide yes))) (property "LCSC" "C265104" (at 63.5 261.62 0) (effects (font (size 1 1)) (hide yes))) (property "MPN" "S5B-PH-SM4-TB(LF)(SN)" (at 63.5 261.62 0) (effects (font (size 1 1)) (hide yes))) (property "Catalog_Status" "FROM_WORKBOOK_NOT_INDEPENDENTLY_VERIFIED" (at 63.5 261.62 0) (effects (font (size 1 1)) (hide yes))) (property "Footprint_Status" "LIBRARY_CANDIDATE_PENDING_DATASHEET" (at 63.5 261.62 0) (effects (font (size 1 1)) (hide yes))) (property "Design_Note" "Zakup dopasowanych wtyczek/przewodow gotowych, XSHUT osobny dla 2 identycznych adresow I2C" (at 63.5 261.62 0) (effects (font (size 1 1)) (hide yes))) (pin "1") (pin "2") (pin "3") (pin "4") (pin "5"))
 (wire (pts (xy 58.42 256.54) (xy 53.34 256.54)) (stroke (width 0) (type default)))
 (global_label "+3V3" (shape bidirectional) (at 53.34 256.54 180) (effects (font (size 0.85 0.85)) (justify right)) (property "Intersheetrefs" "${INTERSHEET_REFS}" (at 53.34 256.54 0) (effects (font (size 1 1)) (hide yes))))
 (wire (pts (xy 58.42 259.08) (xy 53.34 259.08)) (stroke (width 0) (type default)))
 (global_label "GND" (shape bidirectional) (at 53.34 259.08 180) (effects (font (size 0.85 0.85)) (justify right)) (property "Intersheetrefs" "${INTERSHEET_REFS}" (at 53.34 259.08 0) (effects (font (size 1 1)) (hide yes))))
 (wire (pts (xy 58.42 261.62) (xy 53.34 261.62)) (stroke (width 0) (type default)))
 (global_label "I2C_SCL" (shape bidirectional) (at 53.34 261.62 180) (effects (font (size 0.85 0.85)) (justify right)) (property "Intersheetrefs" "${INTERSHEET_REFS}" (at 53.34 261.62 0) (effects (font (size 1 1)) (hide yes))))
 (wire (pts (xy 58.42 264.16) (xy 53.34 264.16)) (stroke (width 0) (type default)))
 (global_label "I2C_SDA" (shape bidirectional) (at 53.34 264.16 180) (effects (font (size 0.85 0.85)) (justify right)) (property "Intersheetrefs" "${INTERSHEET_REFS}" (at 53.34 264.16 0) (effects (font (size 1 1)) (hide yes))))
 (wire (pts (xy 58.42 266.7) (xy 53.34 266.7)) (stroke (width 0) (type default)))
 (global_label "TOF1_XSHUT" (shape bidirectional) (at 53.34 266.7 180) (effects (font (size 0.85 0.85)) (justify right)) (property "Intersheetrefs" "${INTERSHEET_REFS}" (at 53.34 266.7 0) (effects (font (size 1 1)) (hide yes))))
 (symbol (lib_id "Szafka:Conn_01x05") (at 187.96 261.62 0) (unit 1) (in_bom yes) (on_board yes) (dnp no) (property "Reference" "J7" (at 187.96 248.92000000000002 0) (effects (font (size 1 1)))) (property "Value" "S5B-PH-SM4-TB(LF)(SN)" (at 187.96 251.72000000000003 0) (effects (font (size 1.016 1.016)))) (property "Footprint" "Connector_JST:JST_PH_S5B-PH-SM4-TB_1x05-1MP_P2.00mm_Horizontal" (at 187.96 261.62 0) (effects (font (size 1 1)) (hide yes))) (property "Datasheet" "~" (at 187.96 261.62 0) (effects (font (size 1 1)) (hide yes))) (property "LCSC" "C265104" (at 187.96 261.62 0) (effects (font (size 1 1)) (hide yes))) (property "MPN" "S5B-PH-SM4-TB(LF)(SN)" (at 187.96 261.62 0) (effects (font (size 1 1)) (hide yes))) (property "Catalog_Status" "FROM_WORKBOOK_NOT_INDEPENDENTLY_VERIFIED" (at 187.96 261.62 0) (effects (font (size 1 1)) (hide yes))) (property "Footprint_Status" "LIBRARY_CANDIDATE_PENDING_DATASHEET" (at 187.96 261.62 0) (effects (font (size 1 1)) (hide yes))) (property "Design_Note" "Zakup dopasowanych wtyczek/przewodow gotowych, XSHUT osobny dla 2 identycznych adresow I2C" (at 187.96 261.62 0) (effects (font (size 1 1)) (hide yes))) (pin "1") (pin "2") (pin "3") (pin "4") (pin "5"))
 (wire (pts (xy 182.88 256.54) (xy 177.8 256.54)) (stroke (width 0) (type default)))
 (global_label "+3V3" (shape bidirectional) (at 177.8 256.54 180) (effects (font (size 0.85 0.85)) (justify right)) (property "Intersheetrefs" "${INTERSHEET_REFS}" (at 177.8 256.54 0) (effects (font (size 1 1)) (hide yes))))
 (wire (pts (xy 182.88 259.08) (xy 177.8 259.08)) (stroke (width 0) (type default)))
 (global_label "GND" (shape bidirectional) (at 177.8 259.08 180) (effects (font (size 0.85 0.85)) (justify right)) (property "Intersheetrefs" "${INTERSHEET_REFS}" (at 177.8 259.08 0) (effects (font (size 1 1)) (hide yes))))
 (wire (pts (xy 182.88 261.62) (xy 177.8 261.62)) (stroke (width 0) (type default)))
 (global_label "I2C_SCL" (shape bidirectional) (at 177.8 261.62 180) (effects (font (size 0.85 0.85)) (justify right)) (property "Intersheetrefs" "${INTERSHEET_REFS}" (at 177.8 261.62 0) (effects (font (size 1 1)) (hide yes))))
 (wire (pts (xy 182.88 264.16) (xy 177.8 264.16)) (stroke (width 0) (type default)))
 (global_label "I2C_SDA" (shape bidirectional) (at 177.8 264.16 180) (effects (font (size 0.85 0.85)) (justify right)) (property "Intersheetrefs" "${INTERSHEET_REFS}" (at 177.8 264.16 0) (effects (font (size 1 1)) (hide yes))))
 (wire (pts (xy 182.88 266.7) (xy 177.8 266.7)) (stroke (width 0) (type default)))
 (global_label "TOF2_XSHUT" (shape bidirectional) (at 177.8 266.7 180) (effects (font (size 0.85 0.85)) (justify right)) (property "Intersheetrefs" "${INTERSHEET_REFS}" (at 177.8 266.7 0) (effects (font (size 1 1)) (hide yes))))
 (symbol (lib_id "Szafka:R") (at 355.6 165.1 90) (unit 1) (in_bom yes) (on_board yes) (dnp no) (property "Reference" "R10" (at 355.6 158.6 90) (effects (font (size 1 1)))) (property "Value" "4.7k" (at 355.6 161.4 90) (effects (font (size 1.016 1.016)))) (property "Footprint" "Resistor_SMD:R_0603_1608Metric" (at 355.6 165.1 0) (effects (font (size 1 1)) (hide yes))) (property "Datasheet" "~" (at 355.6 165.1 0) (effects (font (size 1 1)) (hide yes))) (property "LCSC" "C99782" (at 355.6 165.1 0) (effects (font (size 1 1)) (hide yes))) (property "MPN" "RC0603FR-074K7L" (at 355.6 165.1 0) (effects (font (size 1 1)) (hide yes))) (property "Catalog_Status" "FROM_WORKBOOK_NOT_INDEPENDENTLY_VERIFIED" (at 355.6 165.1 0) (effects (font (size 1 1)) (hide yes))) (property "Footprint_Status" "LIBRARY_CANDIDATE_PENDING_DATASHEET" (at 355.6 165.1 0) (effects (font (size 1 1)) (hide yes))) (property "Design_Note" "" (at 355.6 165.1 0) (effects (font (size 1 1)) (hide yes))) (pin "1") (pin "2"))
 (wire (pts (xy 351.79 165.1) (xy 346.71 165.1)) (stroke (width 0) (type default)))
 (global_label "+3V3" (shape bidirectional) (at 346.71 165.1 180) (effects (font (size 0.85 0.85)) (justify right)) (property "Intersheetrefs" "${INTERSHEET_REFS}" (at 346.71 165.1 0) (effects (font (size 1 1)) (hide yes))))
 (wire (pts (xy 359.41 165.1) (xy 364.49 165.1)) (stroke (width 0) (type default)))
 (global_label "I2C_SCL" (shape bidirectional) (at 364.49 165.1 0) (effects (font (size 0.85 0.85)) (justify left)) (property "Intersheetrefs" "${INTERSHEET_REFS}" (at 364.49 165.1 0) (effects (font (size 1 1)) (hide yes))))
 (symbol (lib_id "Szafka:R") (at 355.6 190.5 90) (unit 1) (in_bom yes) (on_board yes) (dnp no) (property "Reference" "R11" (at 355.6 184.0 90) (effects (font (size 1 1)))) (property "Value" "4.7k" (at 355.6 186.8 90) (effects (font (size 1.016 1.016)))) (property "Footprint" "Resistor_SMD:R_0603_1608Metric" (at 355.6 190.5 0) (effects (font (size 1 1)) (hide yes))) (property "Datasheet" "~" (at 355.6 190.5 0) (effects (font (size 1 1)) (hide yes))) (property "LCSC" "C99782" (at 355.6 190.5 0) (effects (font (size 1 1)) (hide yes))) (property "MPN" "RC0603FR-074K7L" (at 355.6 190.5 0) (effects (font (size 1 1)) (hide yes))) (property "Catalog_Status" "FROM_WORKBOOK_NOT_INDEPENDENTLY_VERIFIED" (at 355.6 190.5 0) (effects (font (size 1 1)) (hide yes))) (property "Footprint_Status" "LIBRARY_CANDIDATE_PENDING_DATASHEET" (at 355.6 190.5 0) (effects (font (size 1 1)) (hide yes))) (property "Design_Note" "" (at 355.6 190.5 0) (effects (font (size 1 1)) (hide yes))) (pin "1") (pin "2"))
 (wire (pts (xy 351.79 190.5) (xy 346.71 190.5)) (stroke (width 0) (type default)))
 (global_label "+3V3" (shape bidirectional) (at 346.71 190.5 180) (effects (font (size 0.85 0.85)) (justify right)) (property "Intersheetrefs" "${INTERSHEET_REFS}" (at 346.71 190.5 0) (effects (font (size 1 1)) (hide yes))))
 (wire (pts (xy 359.41 190.5) (xy 364.49 190.5)) (stroke (width 0) (type default)))
 (global_label "I2C_SDA" (shape bidirectional) (at 364.49 190.5 0) (effects (font (size 0.85 0.85)) (justify left)) (property "Intersheetrefs" "${INTERSHEET_REFS}" (at 364.49 190.5 0) (effects (font (size 1 1)) (hide yes))))
 (text "Prototyp NC/ToF/IPROPI NIE jest certyfikowanym ukladem ochrony BHP." (at 15.24 198.12 0) (effects (font (size 1.3 1.3)) (justify left)))
 (symbol (lib_id "Szafka:GND") (at 393.7 35.56 0) (unit 1) (in_bom no) (on_board no) (dnp no) (property "Reference" "#PWR051" (at 393.7 29.060000000000002 0) (effects (font (size 1 1)) (hide yes))) (property "Value" "GND" (at 393.7 31.860000000000003 0) (effects (font (size 1.016 1.016)))) (property "Footprint" "" (at 393.7 35.56 0) (effects (font (size 1 1)) (hide yes))) (property "Datasheet" "" (at 393.7 35.56 0) (effects (font (size 1 1)) (hide yes))) (property "Design_Note" "" (at 393.7 35.56 0) (effects (font (size 1 1)) (hide yes))) (pin "1"))
 (wire (pts (xy 393.7 35.56) (xy 393.7 30.48)) (stroke (width 0) (type default)))
 (global_label "GND" (shape bidirectional) (at 393.7 30.48 270) (effects (font (size 0.85 0.85)) (justify right)) (property "Intersheetrefs" "${INTERSHEET_REFS}" (at 393.7 30.48 0) (effects (font (size 1 1)) (hide yes))))
 (symbol (lib_id "Szafka:+3V3") (at 368.3 35.56 0) (unit 1) (in_bom no) (on_board no) (dnp no) (property "Reference" "#PWR052" (at 368.3 29.060000000000002 0) (effects (font (size 1 1)) (hide yes))) (property "Value" "+3V3" (at 368.3 31.860000000000003 0) (effects (font (size 1.016 1.016)))) (property "Footprint" "" (at 368.3 35.56 0) (effects (font (size 1 1)) (hide yes))) (property "Datasheet" "" (at 368.3 35.56 0) (effects (font (size 1 1)) (hide yes))) (property "Design_Note" "" (at 368.3 35.56 0) (effects (font (size 1 1)) (hide yes))) (pin "1"))
 (wire (pts (xy 368.3 35.56) (xy 368.3 40.64)) (stroke (width 0) (type default)))
 (global_label "+3V3" (shape bidirectional) (at 368.3 40.64 90) (effects (font (size 0.85 0.85)) (justify left)) (property "Intersheetrefs" "${INTERSHEET_REFS}" (at 368.3 40.64 0) (effects (font (size 1 1)) (hide yes))))
 (embedded_fonts no))
